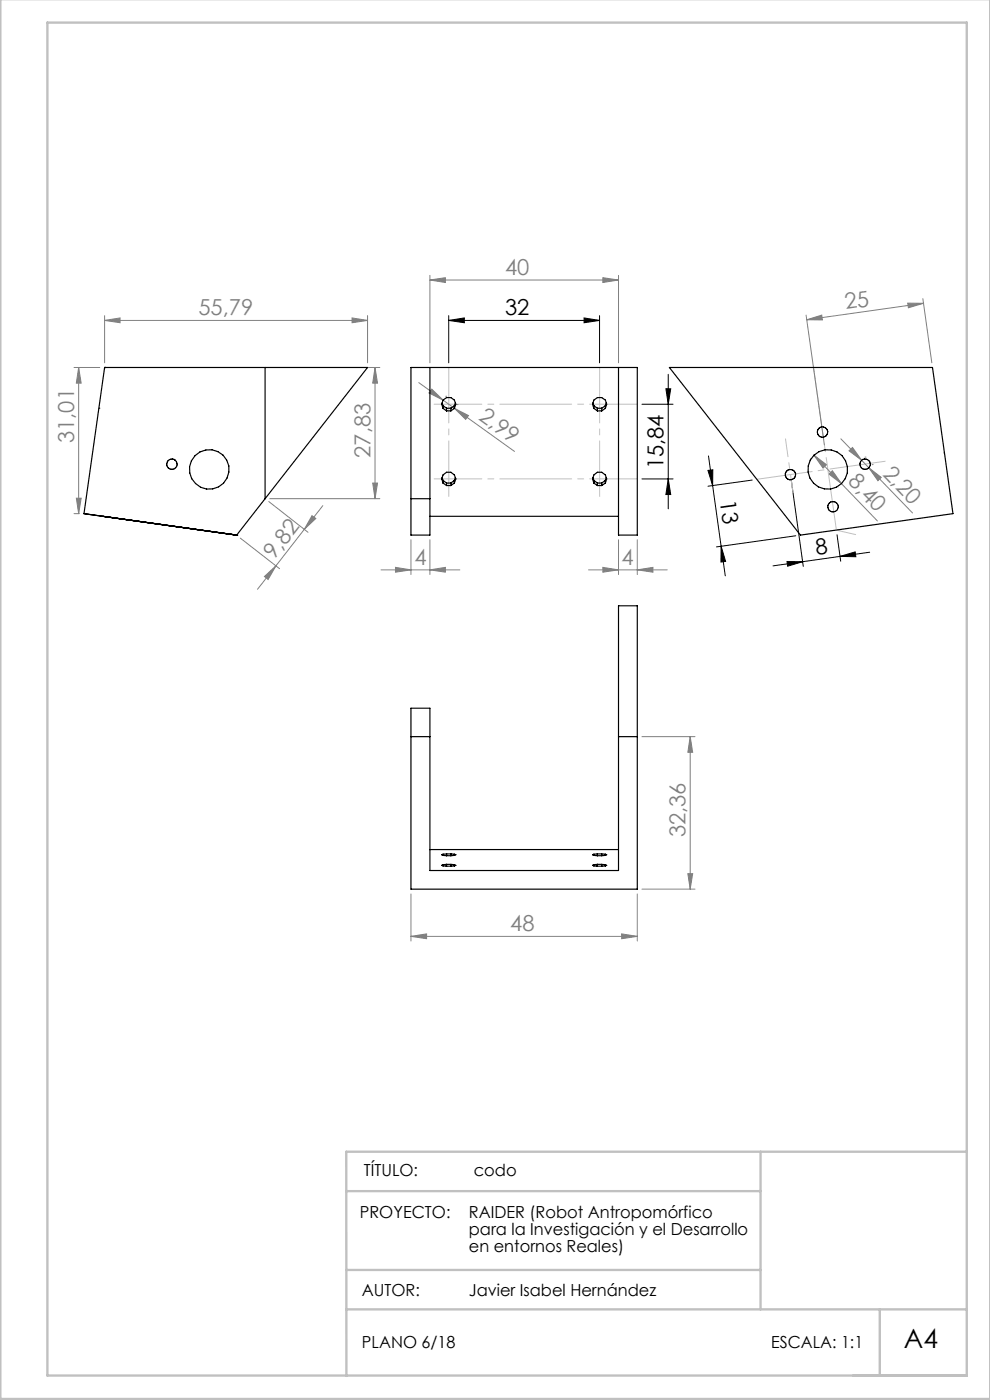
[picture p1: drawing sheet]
<svg xmlns="http://www.w3.org/2000/svg" width="210mm" height="297mm" viewBox="0 0 210 297" stroke-linecap="round" stroke-linejoin="round" font-family="sans-serif">
<g fill="none" stroke="#000" stroke-width=".21">
<path d="M95.2 68l3.3-.6v1.1zM95.2 67v10M95.2 68h32M123.9 67.4l3.3 .6-3.3 .5zM127.2 67v10M141.7 79.4v28.5M136.2 85.8h6.6M141.3 82.5h1l-.6 3.3zM150.2 99.8l1-.1v3.3zM150.3 96.7l3.5 25.5M136.2 101.6h6.6M141.7 101.6l.6 3.3h-1z"/>
<path d="M153 115.9l.9 3.2-1 .1zM159.6 101.8l-9.4 1.3M166.9 119.1l3.4 .1-3.2 .9zM167.8 101.7l2.6 18.5M168.8 113.7l-16.8 2.3M170.3 119.2l-6.3 .8M177.6 113.4l.7 5.7M178.2 118l3.2-.9 .1 1zM178.2 118l-7.9 1.2M184.5 117.2l-6.3 .8"/>
</g>
<g fill="none" stroke="#808080" stroke-width=".21">
<path d="M91.2 59.4l3.3-.5v1zM91.2 58.4v18.6M91.2 59.4h40M127.9 58.9l3.3 .5-3.3 .5zM131.2 58.4v18.6M15.7 78h5.5M16.7 78v31M16.7 78l.5 3.3h-1zM22.2 68l3.3-.6v1.1zM22.2 67v10M22.2 68h55.8M57.2 78h23.4"/>
<path d="M74.7 67.4l3.3 .6-3.3 .5zM78 67v10M79.6 78v27.8M79.6 78l.5 3.3h-1zM171 66.8l3.9 27.6M171.1 67.8l3.2-1 .1 1.1zM192.5 64.3h3.4l-3.2 1zM195.8 63.4l1.9 13.6M195.9 64.3l-24.8 3.5M88.8 81.2l5.2 3.7M91.6 82.5l2.4 2.4-3-1.5zM94 84.9l2.4 1.7"/>
<path d="M94.5 84.1h.1M96.4 86.6l3 1.6-.6 .8zM96.4 86.6l12.7 9.2M97 85.8h.1M171.9 97.3h.1M172.6 96.6l2.7 2-.7 .7zM172.6 96.6l13.5 13.9M178.4 93.1l4.4 4.5M180.1 95.6l.7-.7 2 2.7zM182.8 97.6l1.5 1.6M183.5 97h.1M184.3 99.2l9.3 9.6"/>
<path d="M184.3 99.2l2.6 2.1-.7 .7zM185 98.6h.1M15.7 109h1.1M16.2 105.7h1l-.5 3.3zM51 114.2l8.3 6.4M57 106.4l8.3 6.5M57.2 105.8h23.4M64.6 112.3l-6.1 7.7M66.2 109.4l.8 .6-2.4 2.3zM68.5 107.3l-3.9 5M79.1 102.5h1l-.5 3.3zM87.2 114.5v7.4"/>
<path d="M91.2 114.5v7.4M131.2 114.5v7.4M135.2 114.5v7.4M175.8 100.6l.8-.7 1.9 2.7zM177.8 103.3h.1M56.1 122.3l2.4-2.3-1.6 2.9zM58.5 120l-3.9 5M80.8 120.9h16.7M83.9 120.4l3.3 .5-3.3 .5zM91.2 120.9l3.3-.5v1zM124.8 120.9h16.7M127.9 120.4l3.3 .5-3.3 .5z"/>
<path d="M135.2 120.9l3.3-.5v1zM136.2 156.3h11.2M146.4 156.3l.5 3.3h-1zM146.4 156.3v32.3M87.2 198.6l3.3-.5v1zM87.2 189.6v10M87.2 198.6h48M131.9 198.1l3.3 .5-3.3 .5zM135.2 189.6v10M136.2 188.6h11.2M145.9 185.3h1l-.5 3.3z"/>
</g>
<path d="M172.6 77.9l4.8 34.5" fill="none" stroke="#c0c0c0" stroke-width=".21" stroke-dasharray="15.2 1.3 1.3 1.3" stroke-dashoffset="-.3"/>
<path d="M160.6 101.7l27.2-3.8" fill="none" stroke="#c0c0c0" stroke-width=".21" stroke-dasharray="15.2 1.3 1.3 1.3" stroke-dashoffset="3.4"/>
<path d="M167.7 100.7l.5 3.8" fill="none" stroke="#c0c0c0" stroke-width=".21" stroke-dasharray="15.2 1.3 1.3 1.3" stroke-dashoffset="15.2"/>
<path d="M168.2 104.5l-1.6-11.4" fill="none" stroke="#c0c0c0" stroke-width=".21" stroke-dasharray="15.2 1.3 1.3 1.3" stroke-dashoffset="11.4"/>
<path d="M95.2 77.9v27.4M127.2 77.9v27.4" fill="none" stroke="#c0c0c0" stroke-width=".21" stroke-dasharray="15.2 1.3 1.3 1.3" stroke-dashoffset="3.5"/>
<path d="M135.2 85.7h-43.1M135.2 101.6h-43.1" fill="none" stroke="#c0c0c0" stroke-width=".21" stroke-dasharray="15.2 1.3 1.3 1.3" stroke-dashoffset="5.1"/>
<path d="M167.7 100.7h.1M177.4 112.5l4.1 .9" fill="none" stroke="#c0c0c0" stroke-width=".21"/>
<path d="M.1 -.1v296.9h209.9v-296.9M10.1 4.8h195v287h-195zM73.4 252.7h87.9M161.3 244.3v33.5M205.1 244.3h-131.7l.1 47.6M73.4 277.8h131.7M73.4 269.4h87.9M186.6 277.8v14" fill="none" stroke="#c0c0c0" stroke-width=".5"/>
<path d="M200.2 96.1h.1" fill="none" stroke="#00f" stroke-width=".21"/>
<g fill="#000">
<path d="M95.2 68l3.3-.6v1.1zM123.9 67.4l3.3 .6-3.3 .5z"/>
<path d="M141.3 82.5h1l-.6 3.3zM141.7 101.6l.6 3.3h-1z"/>
<path d="M153 115.9l.9 3.2-1 .1zM150.2 99.8l1-.1v3.3z"/>
<path d="M166.9 119.1l3.4 .1-3.2 .9zM178.2 118l3.2-.9 .1 1z"/>
</g>
<g fill="#808080">
<path d="M175.8 100.6l.8-.7 1.9 2.7zM172.6 96.6l2.7 2-.7 .7z"/>
<path d="M135.2 120.9l3.3-.5v1zM127.9 120.4l3.3 .5-3.3 .5z"/>
<path d="M91.2 59.4l3.3-.5v1zM127.9 58.9l3.3 .5-3.3 .5zM83.9 120.4l3.3 .5-3.3 .5zM91.2 120.9l3.3-.5v1z"/>
<path d="M22.2 68l3.3-.6v1.1zM74.7 67.4l3.3 .6-3.3 .5z"/>
<path d="M87.2 198.6l3.3-.5v1zM131.9 198.1l3.3 .5-3.3 .5z"/>
<path d="M171.1 67.8l3.2-1 .1 1.1zM192.5 64.3h3.4l-3.2 1z"/>
<path d="M56.1 122.3l2.4-2.3-1.6 2.9zM66.2 109.4l.8 .6-2.4 2.3z"/>
<path d="M146.4 156.3l.5 3.3h-1zM145.9 185.3h1l-.5 3.3z"/>
<path d="M79.1 102.5h1l-.5 3.3zM79.6 78l.5 3.3h-1zM16.2 105.7h1l-.5 3.3zM16.7 78l.5 3.3h-1z"/>
<path d="M180.1 95.6l.7-.7 2 2.7zM184.3 99.2l2.6 2.1-.7 .7z"/>
<path d="M91.6 82.5l2.4 2.4-3-1.5zM96.4 86.6l3 1.6-.6 .8z"/>
</g>
<g fill="none" stroke="#000" stroke-width=".25">
<path d="M22.2 78h.1M22.2 78h55.8l-21.8 27.8M22.2 78l-4.4 31 32.4 4.5M56.2 78v27.8M91.2 78v35.5h-4v-35.5h48v35.5h-4v-35.5M142 78h55.8l4.3 31-32.3 4.5zM21 86.6h.1M93.8 85.5l.2 .6M94 86.6l-.3-.8 .3-.9 .7-.6h.9l.8 .6 .3 .9-.3 .8M94 86.1v.5M94 86.6l.7 .6M94 86.1l.7 .5"/>
<path d="M94.7 86.6v.6M94.7 86.6h.9M94.7 87.2h.9M95.6 86.6v.6M96.4 86.1v.5M96.4 86.6l-.8 .6M96.4 86.1l-.8 .5M96.6 85.5l-.2 .6M125.8 85.5l.2 .6M126 86.6l-.3-.8 .3-.9 .7-.6h.9l.8 .6 .3 .9-.3 .8M126 86.1v.5M126 86.6l.7 .6"/>
<path d="M126 86.1l.7 .5M126.7 86.6v.6M126.7 86.6h.9M126.7 87.2h.9M127.6 86.6v.6M128.4 86.1v.5M128.4 86.1l-.8 .5M128.4 86.6l-.8 .6M128.6 85.5l-.2 .6M50.2 113.5h.1M56.2 105.8l-6 7.7M87.2 105.8h4"/>
<path d="M91.2 109.5h40M93.8 101.3l.2 .6M94 102.5l-.3-.9 .3-.9 .7-.5h.9l.8 .5 .3 .9-.3 .9M94 101.9v.6M94 102.5l.7 .5M94 101.9l.7 .6M94.7 102.5v.5M94.7 103h.9M94.7 102.5h.9M95.6 102.5v.5M96.4 101.9v.6M96.4 102.5l-.8 .5"/>
<path d="M96.4 101.9l-.8 .6M96.6 101.3l-.2 .6M125.8 101.3l.2 .6M126 102.5l-.3-.9 .3-.9 .7-.5h.9l.8 .5 .3 .9-.3 .9M126 101.9v.6M126 102.5l.7 .5M126 101.9l.7 .6M126.7 102.5v.5M126.7 103h.9M126.7 102.5h.9M127.6 102.5v.5M128.4 101.9v.6"/>
<path d="M128.4 101.9l-.8 .6M128.4 102.5l-.8 .5M128.6 101.3l-.2 .6M87.2 150.2h4v34.5h40v-56.2h4v60.1h-48zM87.2 156.3h4M131.2 156.3h4M91.2 180.2h40M94 181.2v.3M94 183.4v.3M94 183.4l-.3 .2 .3 .1M94 183.7l.7 .1M94 181.2l-.3 .1 .3 .2"/>
<path d="M94 181.5h.7M94.7 181.1v.4M94.7 183.4v.4M94.7 183.8h.9M94.7 181.5h.9M94.7 183.4h-.7M94.7 183.4h.9M94.7 181.1l-.7 .1M94.7 181.1h.9M95.6 181.1v.4M95.6 183.4v.4M95.6 181.1l.8 .1"/>
<path d="M95.6 183.4h.8M96.4 181.2v.3M96.4 183.4v.3M96.4 181.2l.3 .1-.3 .2M96.4 183.4l.3 .2-.3 .1M96.4 181.5h-.8M96.4 183.7l-.8 .1M126 181.2v.3M126 183.4v.3M126 183.7l.7 .1M126 183.4l-.3 .2 .3 .1M126 181.2l-.3 .1 .3 .2"/>
<path d="M126 181.5h.7M126.7 181.1v.4M126.7 183.4v.4M126.7 183.8h.9M126.7 181.5h.9M126.7 183.4h-.7M126.7 183.4h.9M126.7 181.1l-.7 .1M126.7 181.1h.9M126.7 183.4l-.1 .4M127.6 181.1v.4M127.6 183.4v.4"/>
<path d="M127.6 183.4h.8M127.6 181.1l.8 .1M128.4 181.2v.3M128.4 183.4v.3M128.4 183.4l.3 .2-.3 .1M128.4 183.7l-.8 .1M128.4 181.5h-.8M128.4 181.2l.3 .1-.3 .2M128.4 183.4l-.1 .3"/>
<circle cx="36.5" cy="98.5" r="1.09"/>
<circle cx="44.4" cy="99.6" r="4.2"/>
<circle cx="174.5" cy="91.7" r="1.1"/>
<circle cx="175.6" cy="99.6" r="4.2"/>
<circle cx="183.5" cy="98.5" r="1.1"/>
<circle cx="167.7" cy="100.7" r="1.09"/>
<circle cx="176.7" cy="107.5" r="1.11"/>
</g>
<text font-size="5.6" x="191.7" y="286">A4</text>
<g font-size="4.7" fill="#808080">
<text x="107.1" y="58.4">40</text>
<text x="179.4" y="65.6" transform="rotate(-8 179.4 65.6)">25</text>
<text x="42.1" y="66.9">55,79</text>
<text x="101.4" y="88.9" transform="rotate(36 101.4 88.9)">2,99</text>
<text x="15.7" y="94" transform="rotate(-90 15.7 94)">31,01</text>
<text x="78.6" y="97.1" transform="rotate(-90 78.6 97.1)">27,83</text>
<text x="187.1" y="100.7" transform="rotate(46 187.1 100.7)">2,20</text>
<text x="179.7" y="102.4" transform="rotate(46 179.7 102.4)">8,40</text>
<text x="58.2" y="118.8" transform="rotate(-52 58.2 118.8)">9,82</text>
<text x="87.9" y="119.9">4</text>
<text x="131.9" y="119.9">4</text>
<text x="145.4" y="177.6" transform="rotate(-90 145.4 177.6)">32,36</text>
<text x="108.2" y="197.6">48</text>
</g>
<g font-size="4.7">
<text x="107.1" y="66.9">32</text>
<text x="140.8" y="99.6" transform="rotate(-90 140.8 99.6)">15,84</text>
<text x="152.7" y="106.3" transform="rotate(82 152.7 106.3)">13</text>
<text x="173.2" y="117.7" transform="rotate(-8 173.2 117.7)">8</text>
</g>
<g font-size="3.5">
<text x="77.2" y="249.5">TÍTULO:</text>
<text x="100.5" y="249.5">codo</text>
<text x="76.3" y="258.4">PROYECTO:</text>
<text x="99.5" y="258.4">RAIDER (Robot Antropomórfico</text>
<text x="99.5" y="262">para la Investigación y el Desarrollo</text>
<text x="99.5" y="265.5">en entornos Reales)</text>
<text x="76.8" y="274.9">AUTOR:</text>
<text x="99.5" y="274.9">Javier Isabel Hernández</text>
<text x="76.8" y="286">PLANO 6/18</text>
<text x="163.6" y="286">ESCALA: 1:1</text>
</g>
</svg>
